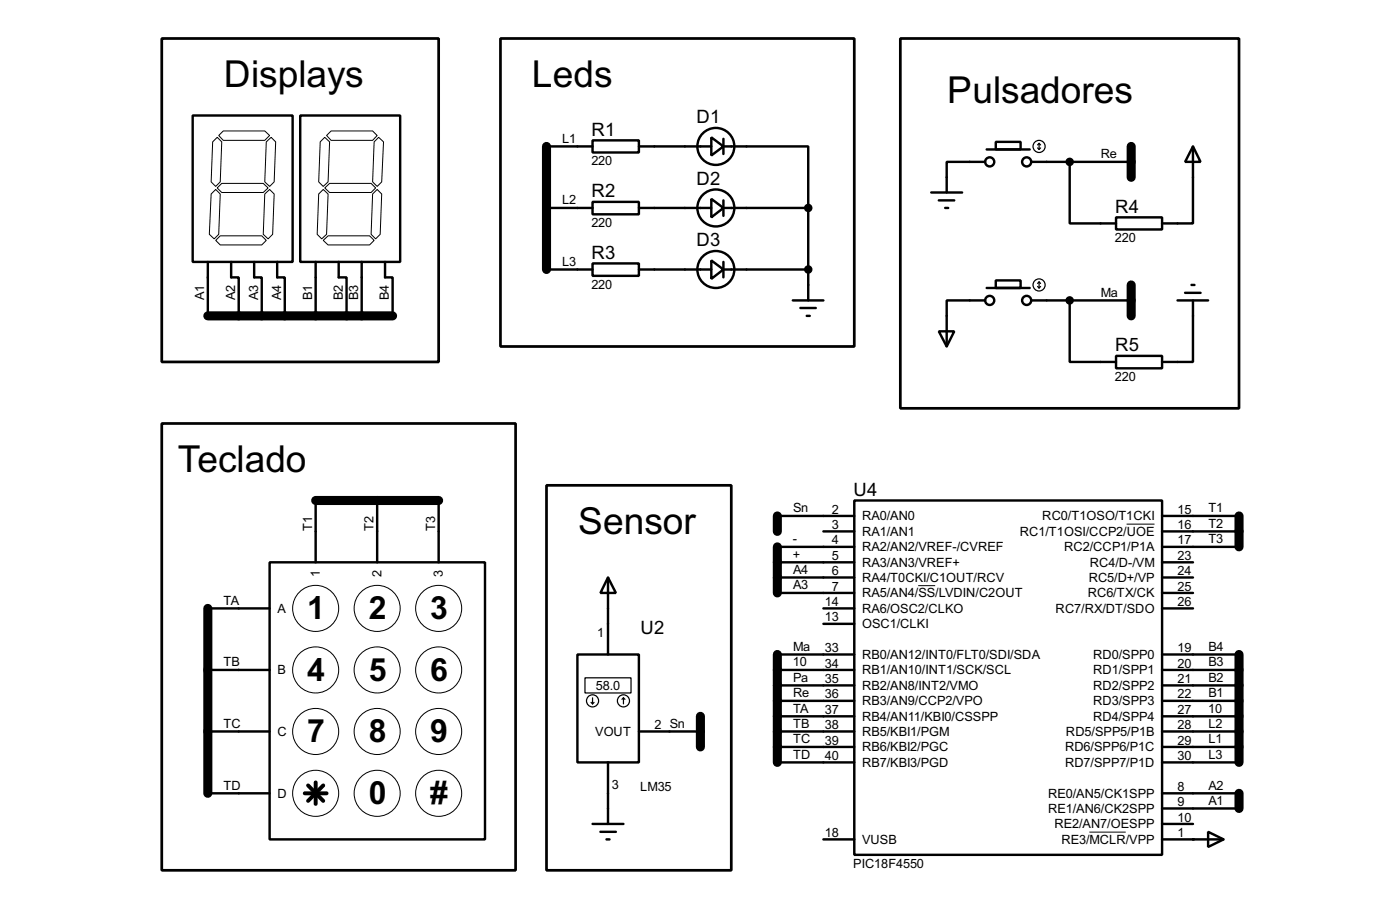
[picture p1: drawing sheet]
<svg xmlns="http://www.w3.org/2000/svg" width="231mm" height="150mm" viewBox="0 0 231 150" stroke-linecap="round" stroke-linejoin="round" font-family="sans-serif">
<g fill="none" stroke="#000" stroke-width="1.5">
<path d="M90.2 24.2v20.3M186.7 24.2v5.1M34.3 52.1h30.5M186.7 47v5.1M52.1 82.6h20.3M128.3 85.1v2.6M128.3 90.2v7.6M204.5 85.1v5.1M34.3 100.4v30.5M115.6 118.2v5M128.3 108v17.8M204.5 108v17.8"/>
<path d="M204.5 130.9v2.5"/>
</g>
<g fill="none" stroke="#000" stroke-width=".4">
<path d="M31.8 19.1h16.5v24.1h-16.5zM49.6 19.1h16.5v24.1h-16.5zM90.2 34.3h7.6M90.2 24.2h7.6M97.8 23.2h7.7v2h-7.7zM97.8 33.3h7.7v2.1h-7.7zM105.5 34.3h11.9M105.5 24.2h11.9M117.4 32.8l2 1.5-2 1.6zM117.4 22.7l2 1.5-2 1.5zM119.4 24.2h14v10.1M119.4 34.3h14"/>
<path d="M119.4 22.9v2.5M119.4 33.1v2.5M133.4 34.3v15.3M153.7 31.8h5.1M155 33.1h2.5M156 34.3h.5M162.6 26.7h-6.3v5.1M162.9 24.7h7.1M164.4 23.4h4.1v1.3h-4.1zM170.2 26.7h16.5M176.6 26.7v10.2h7.6M184.2 35.9h7.6v2h-7.6z"/>
<path d="M196.9 24.2l1.3 2.5h-2.6zM196.9 24.2v12.7h-5.1M34.3 43.2v8.9M38.2 43.2v2.6h1.2v6.3M42 43.2v2.6h1.2v6.3M45.8 43.2v2.6h1.2v6.3M52.1 43.2v8.9M55.9 43.2v2.6h1.3v6.3M59.7 43.2v8.9M63.6 43.2v2.6h1.2v6.3M90.2 44.5h7.6M97.8 43.5h7.7v2h-7.7z"/>
<path d="M105.5 44.5h11.9M117.4 43l2 1.5-2 1.5zM119.4 44.5h14M119.4 43.2v2.6M130.9 49.6h5M132.1 50.8h2.6M133.2 52.1h.5M155 54.7h2.5l-1.2 2.5zM162.6 49.6h-6.3v7.6M162.9 47.5h7.1M164.4 46.3h4.1v1.2h-4.1zM170.2 49.6h16.5"/>
<path d="M176.6 49.6v10.1h7.6M184.2 58.7h7.6v2.1h-7.6zM194.4 49.6h5M195.6 48.3h2.6M196.7 47h.5M196.9 49.6v10.1h-5.1M44.5 92.8h35.6v45.7h-35.6zM52.1 82.6v10.2M62.3 82.6v10.2M72.4 82.6v10.2M100.4 95.3l1.3 2.5h-2.6zM100.4 95.3v12.7"/>
<path d="M128.3 85.1h12.7M128.3 90.2h12.7M128.3 97.8h12.7M128.3 95.3h12.7M128.3 92.8h12.7M135.9 87.7h5.1M141 82.6h50.8v58.4h-50.8zM191.8 85.1h12.7M191.8 87.7h12.7M191.8 90.2h12.7M191.8 97.8h5.1M191.8 95.3h5.1"/>
<path d="M191.8 92.8h5.1M34.3 100.4h10.2M34.3 110.5h10.2M95.3 108h10.2v17.8h-10.2zM128.3 110.5h12.7M128.3 108h12.7M128.3 113.1h12.7M128.3 115.6h12.7M128.3 118.2h12.7M135.9 100.4h5.1M135.9 102.9h5.1M191.8 100.4h5.1"/>
<path d="M191.8 110.5h12.7M191.8 108h12.7M191.8 113.1h12.7M191.8 115.6h12.7M191.8 118.2h12.7M34.3 120.7h10.2M34.3 130.9h10.2M97.8 135.9h5.1M99.1 137.2h2.6M100.1 138.5h.5M100.4 125.8v10.1M105.5 120.7h10.1"/>
<path d="M128.3 120.7h12.7M128.3 123.2h12.7M128.3 125.8h12.7M135.9 138.5h5.1M191.8 120.7h12.7M191.8 130.9h12.7M191.8 123.2h12.7M191.8 125.8h12.7M191.8 133.4h12.7M191.8 135.9h5.1M191.8 138.5h10.2M199.4 137.2l2.6 1.3-2.6 1.2z"/>
<circle cx="118.1" cy="34.3" r="3.1"/>
<circle cx="118.1" cy="24.2" r="3.1"/>
<circle cx="163.3" cy="26.7" r=".75"/>
<circle cx="169.4" cy="26.7" r=".75"/>
<circle cx="118.1" cy="44.5" r="3.1"/>
<circle cx="163.3" cy="49.6" r=".75"/>
<circle cx="169.4" cy="49.6" r=".75"/>
</g>
<circle cx="196.9" cy="138.5" r=".2" fill="#000"/>
<g fill="none" stroke="#000" stroke-width=".2">
<path d="M171.3 24.4l.2 .3M171.5 23.7v1M171.5 23.7l-.2 .2M171.5 23.7l.3 .2M171.8 24.4l-.3 .3M171.3 47.3l.2 .2M171.5 46.5l-.2 .3M171.5 46.5v1M171.5 46.5l.3 .3M171.8 47.3l-.3 .2M96.6 111.8h7.6v2.5h-7.6zM97.6 115.9l.2 .2"/>
<path d="M97.8 115.1v1M98.1 115.9l-.3 .2M102.9 115.1l-.2 .3M102.9 115.1l.3 .3M102.9 115.1v1"/>
<circle cx="171.5" cy="24.2" r="1"/>
<circle cx="171.5" cy="47" r="1"/>
<circle cx="97.8" cy="115.6" r="1"/>
<circle cx="102.9" cy="115.6" r="1"/>
</g>
<g fill="none" stroke="#000" stroke-width=".17">
<path d="M34.9 32l.7-.7 .8 .7-.3 6.7-.7 .7-.8-.7zM35.1 23.4l.8-.7 .7 .7-.2 6.6-.8 .8-.7-.8zM35.6 39.7l.8-.8h6.8l.8 .8-.8 .7h-6.8zM36.1 22.4l.8-.8h6.8l.8 .8-.8 .8h-6.8zM36.6 30.3h6.9l.8 .7-.8 .8h-6.9l-.7-.8zM43.7 32l.8-.7 .8 .7-.3 6.7-.7 .7-.8-.7zM44 23.4l.8-.7 .7 .7-.2 6.6-.8 .8-.8-.8zM52.9 23.4l.7-.7 .8 .7-.2 6.6-.8 .8-.8-.8zM53.4 39.7l.8-.8h6.8l.8 .8-.8 .7h-6.8zM53.4 31.3l.8 .7-.3 6.7-.8 .7-.7-.7 .2-6.7zM53.6 31l.8-.7h6.9l.7 .7-.7 .8h-6.9zM53.9 22.4l.8-.8h6.8l.8 .8-.8 .8h-6.8z"/>
<path d="M61.5 32l.8-.7 .7 .7-.2 6.7-.8 .7-.7-.7zM62.5 22.7l.8 .7-.3 6.6-.7 .8-.8-.8 .3-6.6zM151.6 96.6h2.8M186 86.5h4.6M179.8 137.3h6"/>
<circle cx="52.1" cy="110.5" r="3.8"/>
<circle cx="52.1" cy="100.4" r="3.8"/>
<circle cx="62.2" cy="110.5" r="3.8"/>
<circle cx="62.2" cy="100.4" r="3.8"/>
<circle cx="72.4" cy="110.5" r="3.8"/>
<circle cx="72.4" cy="100.4" r="3.8"/>
<circle cx="52.1" cy="120.7" r="3.8"/>
<circle cx="52.1" cy="130.9" r="3.8"/>
<circle cx="62.2" cy="120.7" r="3.8"/>
<circle cx="62.2" cy="130.9" r="3.8"/>
<circle cx="72.4" cy="130.9" r="3.8"/>
<circle cx="72.4" cy="120.7" r="3.8"/>
</g>
<path d="M50.3 130.9h3.6M50.9 129.6l2.5 2.5M52.1 129.1v3.5M53.4 129.6l-2.5 2.5" fill="none" stroke="#000" stroke-width=".65"/>
<path d="M26.7 6.4h45.7v53.3h-45.7zM82.6 6.4h58.4v50.8h-58.4zM148.6 6.4h55.9v61h-55.9zM26.7 69.9h58.4v73.7h-58.4zM90.2 80.1h30.5v63.5h-30.5z" fill="none" stroke="#000" stroke-width=".45"/>
<g fill="#000" stroke="#000" stroke-width=".4">
<circle cx="133.4" cy="34.3" r=".5"/>
<circle cx="176.5" cy="26.7" r=".5"/>
<circle cx="133.4" cy="44.5" r=".5"/>
<circle cx="176.5" cy="49.6" r=".5"/>
</g>
<g font-size="6.9">
<text x="37" y="14.4">Displays</text>
<text x="87.8" y="14.4">Leds</text>
<text x="156.4" y="16.9">Pulsadores</text>
<text x="29.4" y="77.9">Teclado</text>
<text x="95.4" y="88.1">Sensor</text>
</g>
<g font-size="5.9">
<text x="50.7" y="102.2">1</text>
<text x="60.9" y="102.2">2</text>
<text x="71" y="102.2">3</text>
<text x="50.7" y="112.3">4</text>
<text x="60.9" y="112.3">5</text>
<text x="71" y="112.3">6</text>
<text x="50.7" y="122.5">7</text>
<text x="60.9" y="122.5">8</text>
<text x="71" y="122.5">9</text>
<text x="60.9" y="132.7">0</text>
<text x="71" y="132.7">#</text>
</g>
<g font-size="3.4">
<text x="97.7" y="22.4">R1</text>
<text x="115" y="20.3">D1</text>
<text x="97.7" y="32.5">R2</text>
<text x="115" y="30.5">D2</text>
<text x="184.1" y="35.1">R4</text>
<text x="115" y="40.6">D3</text>
<text x="97.7" y="42.7">R3</text>
<text x="184.1" y="57.9">R5</text>
<text x="140.9" y="81.8">U4</text>
<text x="105.7" y="104.7">U2</text>
</g>
<g font-size="2.4">
<text x="92.8" y="23.6">L1</text>
<text x="97.6" y="27.2">220</text>
<text x="181.7" y="26.1">Re</text>
<text x="92.8" y="33.7">L2</text>
<text x="97.6" y="37.4">220</text>
<text x="184" y="40">220</text>
<text x="92.8" y="43.9">L3</text>
<text x="97.6" y="47.6">220</text>
<text x="33.7" y="49.5" transform="rotate(-90 33.7 49.5)">A1</text>
<text x="38.8" y="49.5" transform="rotate(-90 38.8 49.5)">A2</text>
<text x="42.6" y="49.5" transform="rotate(-90 42.6 49.5)">A3</text>
<text x="46.4" y="49.5" transform="rotate(-90 46.4 49.5)">A4</text>
<text x="51.5" y="49.5" transform="rotate(-90 51.5 49.5)">B1</text>
<text x="56.6" y="49.5" transform="rotate(-90 56.6 49.5)">B2</text>
<text x="59.1" y="49.5" transform="rotate(-90 59.1 49.5)">B3</text>
<text x="64.2" y="49.5" transform="rotate(-90 64.2 49.5)">B4</text>
<text x="181.7" y="49">Ma</text>
<text x="184" y="62.9">220</text>
<text x="51.5" y="87.6" transform="rotate(-90 51.5 87.6)">T1</text>
<text x="61.7" y="87.6" transform="rotate(-90 61.7 87.6)">T2</text>
<text x="71.8" y="87.6" transform="rotate(-90 71.8 87.6)">T3</text>
<text x="130.9" y="89.6">-</text>
<text x="130.9" y="84.5">Sn</text>
<text x="137.3" y="84.7">2</text>
<text x="137.3" y="87.3">3</text>
<text x="137.3" y="89.8">4</text>
<text x="142.3" y="85.8">RA0/AN0</text>
<text x="142.3" y="88.4">RA1/AN1</text>
<text x="168.3" y="88.4">RC1/T1OSI/CCP2/UOE</text>
<text x="172" y="85.8">RC0/T1OSO/T1CKI</text>
<text x="194.4" y="84.7">15</text>
<text x="194.4" y="87.3">16</text>
<text x="194.4" y="89.8">17</text>
<text x="199.4" y="84.5">T1</text>
<text x="199.4" y="87.1">T2</text>
<text x="199.4" y="89.6">T3</text>
<text x="52.8" y="95.2" transform="rotate(-90 52.8 95.2)">1</text>
<text x="63" y="95.2" transform="rotate(-90 63 95.2)">2</text>
<text x="73.1" y="95.2" transform="rotate(-90 73.1 95.2)">3</text>
<text x="130.9" y="92.2">+</text>
<text x="130.9" y="94.7">A4</text>
<text x="137.3" y="92.4">5</text>
<text x="137.3" y="94.9">6</text>
<text x="142.3" y="90.9">RA2/AN2/VREF-/CVREF</text>
<text x="142.3" y="93.5">RA3/AN3/VREF+</text>
<text x="142.3" y="96">RA4/T0CKI/C1OUT/RCV</text>
<text x="175.6" y="90.9">RC2/CCP1/P1A</text>
<text x="179.7" y="96">RC5/D+/VP</text>
<text x="179.9" y="93.5">RC4/D-/VM</text>
<text x="194.4" y="92.4">23</text>
<text x="194.4" y="94.9">24</text>
<text x="36.9" y="99.8">TA</text>
<text x="45.8" y="101.1">A</text>
<text x="130.9" y="97.2">A3</text>
<text x="136.2" y="100">14</text>
<text x="137.3" y="97.4">7</text>
<text x="142.3" y="98.5">RA5/AN4/SS/LVDIN/C2OUT</text>
<text x="142.3" y="101.1">RA6/OSC2/CLKO</text>
<text x="174.2" y="101.1">RC7/RX/DT/SDO</text>
<text x="179.5" y="98.5">RC6/TX/CK</text>
<text x="194.4" y="97.4">25</text>
<text x="194.4" y="100">26</text>
<text x="98.6" y="105.1">1</text>
<text x="130.9" y="107.4">Ma</text>
<text x="136.2" y="102.5">13</text>
<text x="136.2" y="107.6">33</text>
<text x="142.3" y="103.6">OSC1/CLKI</text>
<text x="194.4" y="107.6">19</text>
<text x="199.4" y="107.4">B4</text>
<text x="36.9" y="109.9">TB</text>
<text x="45.8" y="111.2">B</text>
<text x="98.4" y="113.8">58.0</text>
<text x="130.9" y="109.9">10</text>
<text x="130.9" y="112.5">Pa</text>
<text x="136.2" y="110.1">34</text>
<text x="136.2" y="112.7">35</text>
<text x="142.3" y="108.7">RB0/AN12/INT0/FLT0/SDI/SDA</text>
<text x="142.3" y="111.2">RB1/AN10/INT1/SCK/SCL</text>
<text x="142.3" y="113.8">RB2/AN8/INT2/VMO</text>
<text x="180.4" y="108.7">RD0/SPP0</text>
<text x="180.4" y="111.2">RD1/SPP1</text>
<text x="180.4" y="113.8">RD2/SPP2</text>
<text x="194.4" y="110.1">20</text>
<text x="194.4" y="112.7">21</text>
<text x="199.4" y="109.9">B3</text>
<text x="199.4" y="112.5">B2</text>
<text x="130.9" y="115">Re</text>
<text x="130.9" y="117.6">TA</text>
<text x="136.2" y="115.2">36</text>
<text x="136.2" y="117.8">37</text>
<text x="142.3" y="116.3">RB3/AN9/CCP2/VPO</text>
<text x="142.3" y="118.9">RB4/AN11/KBI0/CSSPP</text>
<text x="180.4" y="116.3">RD3/SPP3</text>
<text x="180.4" y="118.9">RD4/SPP4</text>
<text x="194.4" y="115.2">22</text>
<text x="194.4" y="117.8">27</text>
<text x="199.4" y="117.6">10</text>
<text x="199.4" y="115">B1</text>
<text x="36.9" y="120.1">TC</text>
<text x="45.8" y="121.4">C</text>
<text x="98.2" y="121.4">VOUT</text>
<text x="108" y="120.3">2 Sn</text>
<text x="130.9" y="120.1">TB</text>
<text x="130.9" y="122.6">TC</text>
<text x="130.9" y="125.2">TD</text>
<text x="136.2" y="120.3">38</text>
<text x="136.2" y="122.8">39</text>
<text x="136.2" y="125.4">40</text>
<text x="142.3" y="121.4">RB5/KBI1/PGM</text>
<text x="142.3" y="123.9">RB6/KBI2/PGC</text>
<text x="175.8" y="123.9">RD6/SPP6/P1C</text>
<text x="175.9" y="121.4">RD5/SPP5/P1B</text>
<text x="194.4" y="120.3">28</text>
<text x="194.4" y="122.8">29</text>
<text x="194.4" y="125.4">30</text>
<text x="199.4" y="120.1">L2</text>
<text x="199.4" y="122.6">L1</text>
<text x="199.4" y="125.2">L3</text>
<text x="36.9" y="130.3">TD</text>
<text x="45.8" y="131.6">D</text>
<text x="101" y="130.2">3</text>
<text x="105.7" y="130.4">LM35</text>
<text x="142.3" y="126.5">RB7/KBI3/PGD</text>
<text x="173" y="131.6">RE0/AN5/CK1SPP</text>
<text x="175.8" y="126.5">RD7/SPP7/P1D</text>
<text x="194.4" y="130.5">8</text>
<text x="199.4" y="130.3">A2</text>
<text x="173" y="134.1">RE1/AN6/CK2SPP</text>
<text x="174" y="136.6">RE2/AN7/OESPP</text>
<text x="194.4" y="133">9</text>
<text x="194.4" y="135.5">10</text>
<text x="199.4" y="132.8">A1</text>
<text x="136.2" y="138.1">18</text>
<text x="140.8" y="143.1">PIC18F4550</text>
<text x="142.3" y="139.2">VUSB</text>
<text x="175.2" y="139.2">RE3/MCLR/VPP</text>
<text x="194.4" y="138.1">1</text>
</g>
</svg>
